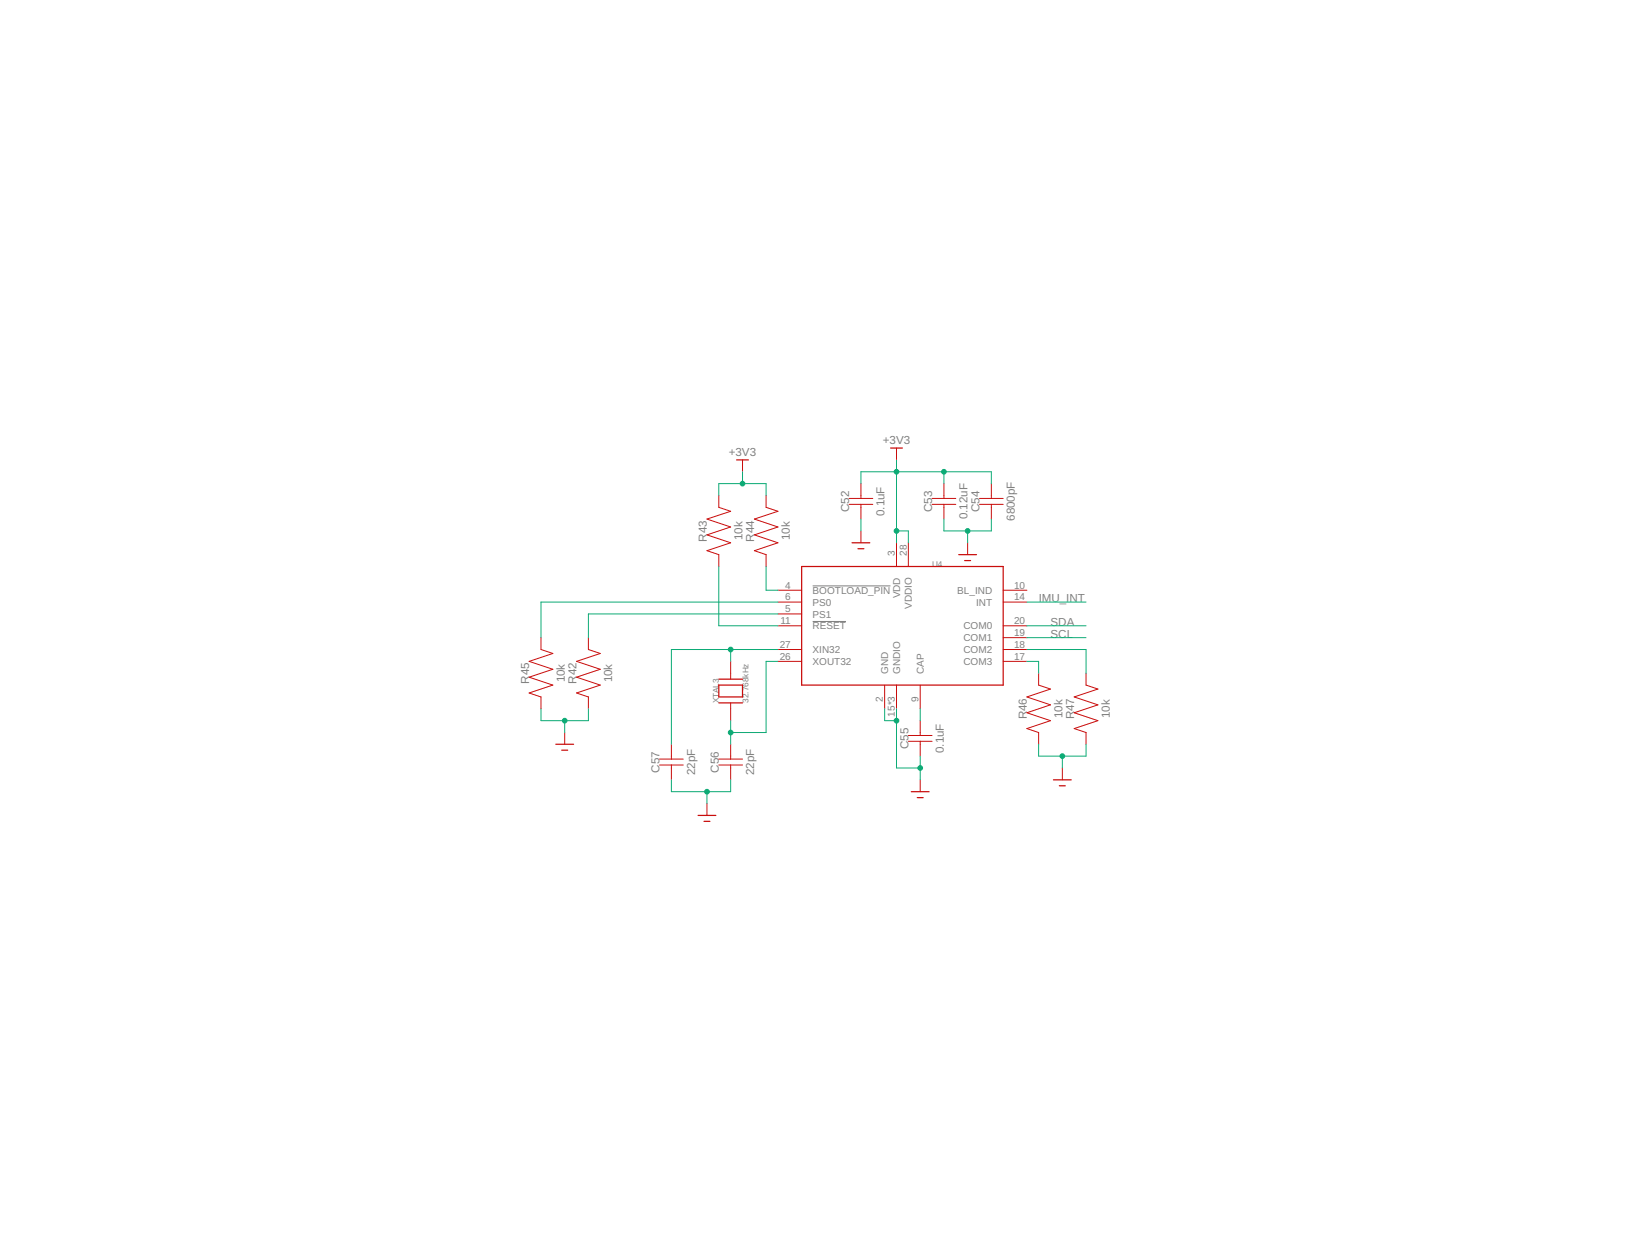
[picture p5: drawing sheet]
<svg xmlns="http://www.w3.org/2000/svg" width="279mm" height="216mm" viewBox="0 0 279 216" stroke-linecap="round" stroke-linejoin="round" font-family="sans-serif">
<path d="M139.3 100.4h13.3M139.3 106.5h5.7" fill="none" stroke="#808080" stroke-width=".17"/>
<g fill="none" stroke="#c90d0c" stroke-width=".17">
<path d="M127.3 78.8v2M153.7 76.8v2M123.2 84.9v2l2 .7-4 1.3 4 1.4-4 1.4 4 1.3-4 1.4 2 .6v2.1M131.3 84.9v2l2 .7-4 1.3 4 1.4-4 1.4 4 1.3-4 1.4 2 .6v2.1M145.5 86.4h4.1M145.5 85.4h4.1M147.6 82.9v2.5M147.6 86.4v2.5M147.6 91v2M153.7 93v4.1M155.7 93v4.1M159.8 86.4h4"/>
<path d="M159.8 85.4h4M161.8 82.9v2.5M161.8 86.4v2.5M165.9 93v2M167.9 86.4h4.1M167.9 85.4h4.1M169.9 82.9v2.5M169.9 86.4v2.5M92.7 109.3v2l2.1 .7-4.1 1.3 4.1 1.4-4.1 1.3 4.1 1.4-4.1 1.3 2 .7v2.1M100.9 109.3v2l2 .7-4.1 1.3 4.1 1.4-4.1 1.3 4.1 1.4-4.1 1.3 2.1 .7v2.1M125.2 113.3v3.1M133.3 101.1h4.1"/>
<path d="M133.3 103.2h4.1M133.3 105.2h4.1M133.3 107.2h4.1M133.3 111.3h4.1M133.3 113.3h4.1M151.6 117.4v4.1M153.7 117.4v4.1M157.7 117.4v4.1M172 101.1h4M172 103.2h4M172 107.2h4M172 109.3h4"/>
<path d="M172 111.3h4M172 113.3h4M178 115.4v2l2.1 .7-4.1 1.3 4.1 1.4-4.1 1.3 4.1 1.4-4.1 1.3 2 .7v2M186.2 115.4v2l2 .7-4.1 1.3 4.1 1.4-4.1 1.3 4.1 1.4-4.1 1.3 2.1 .7v2M96.8 125.5v2M113.1 131.1h4M113.1 130.1h4M115.1 127.5v2.6M115.1 131.1v2.5M121.2 137.7v2M123.2 131.1h4.1M123.2 130.1h4.1"/>
<path d="M125.2 120.4v3.1M125.2 127.5v2.6M125.2 131.1v2.5M155.7 127h4.1M155.7 126h4.1M157.7 123.5v2.5M157.7 127v2.6M157.7 133.6v2.1M182.1 131.6v2"/>
</g>
<g fill="none" stroke="#c90d0c" stroke-width=".21">
<path d="M126.3 78.8h2M152.7 76.8h2M137.4 97.1h34.6v20.3h-34.6zM146 93h3.1M147.1 94h1M164.3 95h3.1M165.4 96.1h1M123.2 117.4h4.1v2h-4.1zM123.2 116.4h4.1M95.3 127.5h3M96.3 128.5h1M119.7 139.7h3"/>
<path d="M123.2 120.4h4.1M156.2 135.7h3.1M157.2 136.7h1M180.6 133.6h3M181.6 134.6h1M120.7 140.7h1"/>
</g>
<g fill="none" stroke="#0dab76" stroke-width=".17">
<path d="M153.7 78.8v14.2M123.2 84.9v-2h8.1v2M123.2 97.1v10.1h10.1M127.3 80.8v2.1M131.3 97.1v4h2M147.6 82.9v-2.1h22.3v2.1M147.6 88.9v2.1M153.7 91h2v2M161.8 88.9v2.1h8.1v-2.1M161.8 80.8v2.1M165.9 91v2M125.2 111.3v2"/>
<path d="M133.3 113.3h-2v12.2h-6.1M133.3 111.3h-18.2v16.2M133.3 105.2h-32.4v4.1M133.3 103.2h-40.6v6.1M176 113.3h2v2.1M176 111.3h10.2v4.1M176 103.2h10.2M176 107.2h10.2M176 109.3h10.2M92.7 121.5v2h8.2v-2M96.8 123.5v2M115.1 133.6v2.1h10.1v-2.1"/>
<path d="M121.2 135.7v2M125.2 123.5v4M151.6 121.5v2h2.1M153.7 121.5v10.1h4M157.7 121.5v2M157.7 129.6v4M178 127.5v2.1h8.2v-2.1M182.1 129.6v2"/>
</g>
<g fill="#0dab76" stroke="#0dab76" stroke-width=".17">
<circle cx="153.7" cy="91" r=".4"/>
<circle cx="153.7" cy="80.8" r=".4"/>
<circle cx="161.8" cy="80.8" r=".4"/>
<circle cx="127.3" cy="82.9" r=".4"/>
<circle cx="165.9" cy="91" r=".4"/>
<circle cx="153.7" cy="123.5" r=".4"/>
<circle cx="157.7" cy="131.6" r=".4"/>
<circle cx="121.2" cy="135.7" r=".4"/>
<circle cx="96.8" cy="123.5" r=".4"/>
<circle cx="182.1" cy="129.6" r=".4"/>
<circle cx="125.2" cy="125.5" r=".4"/>
<circle cx="125.2" cy="111.3" r=".4"/>
</g>
<g font-size="2" fill="#808080">
<text x="151.3" y="76.2">+3V3</text>
<text x="124.9" y="78.2">+3V3</text>
<text x="145.5" y="87.7" transform="rotate(-90 145.5 87.7)">C</text>
<text x="145.5" y="86.3" transform="rotate(-90 145.5 86.3)">5</text>
<text x="145.5" y="85.2" transform="rotate(-90 145.5 85.2)">2</text>
<text x="151.6" y="88.4" transform="rotate(-90 151.6 88.4)">0.1uF</text>
<text x="159.8" y="87.7" transform="rotate(-90 159.8 87.7)">C53</text>
<text x="165.9" y="89" transform="rotate(-90 165.9 89)">0.12uF</text>
<text x="167.9" y="87.7" transform="rotate(-90 167.9 87.7)">C54</text>
<text x="174" y="89.3" transform="rotate(-90 174 89.3)">6800pF</text>
<text x="121.2" y="92.8" transform="rotate(-90 121.2 92.8)">R43</text>
<text x="127.3" y="92.6" transform="rotate(-90 127.3 92.6)">10k</text>
<text x="129.3" y="92.8" transform="rotate(-90 129.3 92.8)">R44</text>
<text x="135.4" y="92.6" transform="rotate(-90 135.4 92.6)">10k</text>
<text x="178" y="103.2">IMU_INT</text>
<text x="180.1" y="107.2">SDA</text>
<text x="180.1" y="109.3">SCL</text>
<text x="90.7" y="117.2" transform="rotate(-90 90.7 117.2)">R45</text>
<text x="96.8" y="116.9" transform="rotate(-90 96.8 116.9)">10k</text>
<text x="98.8" y="117.2" transform="rotate(-90 98.8 117.2)">R42</text>
<text x="104.9" y="116.9" transform="rotate(-90 104.9 116.9)">10k</text>
<text x="176" y="123.3" transform="rotate(-90 176 123.3)">R46</text>
<text x="182.1" y="123" transform="rotate(-90 182.1 123)">10k</text>
<text x="184.1" y="123.3" transform="rotate(-90 184.1 123.3)">R47</text>
<text x="190.2" y="123" transform="rotate(-90 190.2 123)">10k</text>
<text x="155.7" y="128.3" transform="rotate(-90 155.7 128.3)">C55</text>
<text x="161.8" y="129" transform="rotate(-90 161.8 129)">0.1uF</text>
<text x="113" y="132.4" transform="rotate(-90 113 132.4)">C57</text>
<text x="119.1" y="132.8" transform="rotate(-90 119.1 132.8)">22pF</text>
<text x="123.2" y="132.4" transform="rotate(-90 123.2 132.4)">C56</text>
<text x="129.3" y="132.8" transform="rotate(-90 129.3 132.8)">22pF</text>
</g>
<g font-size="1.7" fill="#808080">
<text x="153.4" y="95.2" transform="rotate(-90 153.4 95.2)">3</text>
<text x="155.4" y="95.2" transform="rotate(-90 155.4 95.2)">28</text>
<text x="134.6" y="100.9">4</text>
<text x="139.3" y="101.7">BOOTLOAD_PIN</text>
<text x="164.1" y="101.8">BL_IND</text>
<text x="173.8" y="100.9">10</text>
<text x="133.8" y="106.9">11</text>
<text x="134.6" y="102.9">6</text>
<text x="134.6" y="104.9">5</text>
<text x="139.3" y="103.8">PS0</text>
<text x="139.3" y="105.8">PS1</text>
<text x="139.3" y="107.8">RESET</text>
<text x="154.3" y="102.5" transform="rotate(-90 154.3 102.5)">VDD</text>
<text x="156.3" y="104.4" transform="rotate(-90 156.3 104.4)">VDDIO</text>
<text x="165.1" y="107.8">COM0</text>
<text x="167.3" y="103.8">INT</text>
<text x="173.8" y="102.9">14</text>
<text x="173.8" y="106.9">20</text>
<text x="133.6" y="111">27</text>
<text x="133.6" y="113">26</text>
<text x="139.3" y="111.9">XIN32</text>
<text x="139.3" y="113.9">XOUT32</text>
<text x="165.1" y="109.9">COM1</text>
<text x="165.1" y="111.9">COM2</text>
<text x="165.1" y="113.9">COM3</text>
<text x="173.8" y="109">19</text>
<text x="173.8" y="111">18</text>
<text x="173.8" y="113">17</text>
<text x="152.2" y="115.5" transform="rotate(-90 152.2 115.5)">GND</text>
<text x="154.3" y="115.5" transform="rotate(-90 154.3 115.5)">GNDIO</text>
<text x="158.3" y="115.5" transform="rotate(-90 158.3 115.5)">CAP</text>
<text x="151.4" y="120.2" transform="rotate(-90 151.4 120.2)">2</text>
<text x="153.4" y="122.8" transform="rotate(-90 153.4 122.8)">15*3</text>
<text x="157.4" y="120.2" transform="rotate(-90 157.4 120.2)">9</text>
</g>
<g font-size="1.4" fill="#808080">
<text x="159.8" y="97.1">U4</text>
<text x="123.2" y="120.4" transform="rotate(-90 123.2 120.4)">XTAL3</text>
<text x="128.3" y="120.4" transform="rotate(-90 128.3 120.4)">32.768kHz</text>
</g>
</svg>
